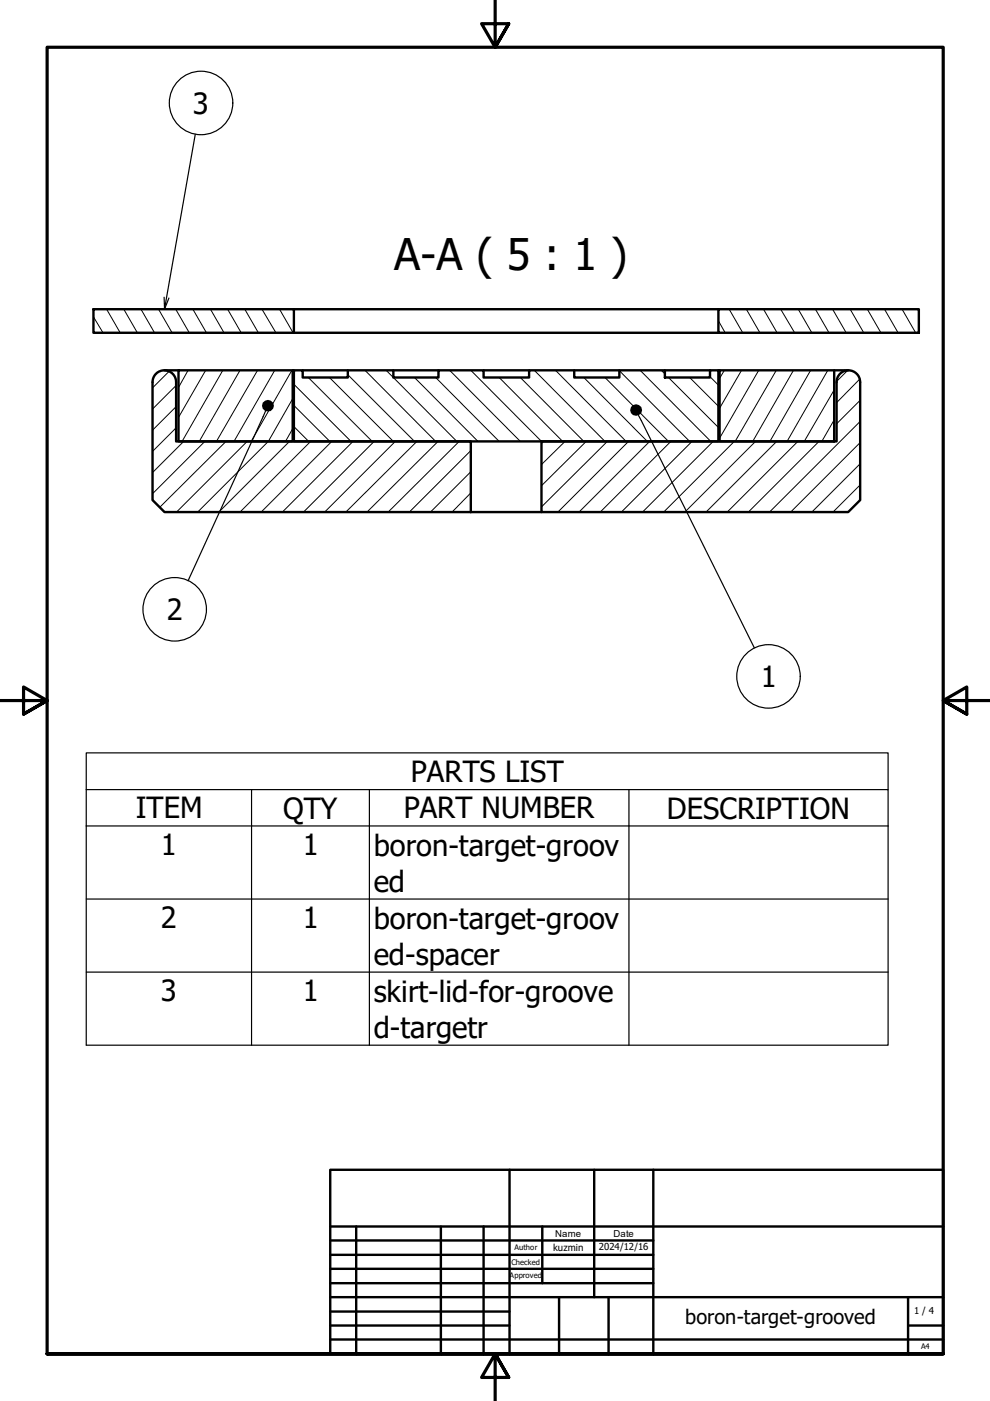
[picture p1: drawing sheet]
<svg xmlns="http://www.w3.org/2000/svg" width="210mm" height="297mm" viewBox="0 0 210 297" stroke-linecap="round" stroke-linejoin="round" font-family="sans-serif">
<!-- layer: Hatch (ISO) -->
<g fill="none" stroke="#000" stroke-width=".21">
<path d="M19.8 67.2l2 3.4M22.6 65.6l2.9 5M26.2 65.6l2.9 5M29.9 65.6l2.9 5M33.6 65.6l2.9 5M35.8 78.8l-3.5 3.4M37.3 65.6l2.8 5M39.9 78.5l-2.1 3.7M40.9 65.6l2.9 5M43.6 78.5l-5.8 10M44.6 65.6l2.9 5M47.2 78.5l-8.6 15.1"/>
<path d="M48.3 65.6l2.8 5M50.9 78.5l-8.7 15.1M51.9 65.6l2.9 5M54.6 78.5l-8.7 15.1M55.5 65.6l3 5M58.3 78.5l-8.7 15.1M59.3 65.6l2.8 5M61.9 78.5l-8.6 15.1M63.9 78.5l.3 .4M73.7 79.4l14.2 14.2M77.4 78.5l15 15.1M81.9 78.5l15 15.1"/>
<path d="M95.3 78.5l15 15.1M99.8 78.5l15 15.1M113.3 78.5l15 15.1M117.8 78.5l15 15.1M131.3 78.6l14.9 15M135.7 78.5l15 15.1M140.2 78.5l.8 .8M150.5 79.9l1.8 1.7M152.3 68l1.5 2.6M153.6 78.5l-1 1.7M154.6 65.6l2.9 5M157.2 78.5l-4.6 8.1"/>
<path d="M158.2 65.6l2.9 5M160.9 78.5l-8.3 14.4M161.9 65.6l2.9 5M164.6 78.5l-8.7 15.1M165.5 65.6l3 5M168.2 78.5l-8.6 15.1M169.2 65.6l2.9 5M171.9 78.5l-8.7 15.1M172.9 65.6l2.9 5M175.5 78.5l-8.6 15.1M176.5 65.6l2.9 5M179.7 78.6l-2.3 2.3"/>
<path d="M180.3 65.6l2.8 5M183.9 65.6l2.9 5M187.5 65.6l2.9 5M191.3 65.6l2.8 5M37.3 90.7l-5 5M37.3 86.2l-5 5M37.3 81.7l-5 5M38.9 93.6l-6.6 6.6M43.4 93.6l-11.1 11.1M47.9 93.6l-14 14M52.4 93.6l-15 15M61.4 93.6l-15 15"/>
<path d="M62.1 84.5l-5.2 9.1-15 15M62.1 90.9l-1.6 2.7M62.3 90.5l3.1 3.1M62.3 86l7.6 7.6M62.3 81.5l12.1 12.1M65.4 80l13.5 13.6M65.9 93.6l-15 15M69.8 80l13.6 13.6M70.4 93.6l-15 15M74.8 93.6l-14.9 15M79.3 93.6l-15 15M83.8 93.6l-15 15"/>
<path d="M87.9 80l13.4 13.6M88.4 93.6l-15.1 15M92.4 80l13.4 13.6M92.9 93.6l-15.1 15M97.4 93.6l-15.1 15M99.8 95.5l-13 13.1M105.8 80l13.5 13.6M110.3 80l13.5 13.6M115.3 93.6l-.5 .4M119.8 93.6l-5 4.9M123.8 80l13.4 13.6M124.3 93.6l-9.5 9.4"/>
<path d="M128.3 80l13.4 13.6M128.8 93.6l-14 13.9M133.3 93.6l-15 15M137.8 93.6l-15 15M141.7 80l10.6 10.6M142.2 93.6l-14.9 15M146.2 80l6.1 6.1M146.7 93.6l-15 15M151.2 93.6l-15 15M155.7 93.6l-15 15M160.2 93.6l-15 15M164.7 93.6l-15 15"/>
<path d="M169.2 93.6l-15 15M173.7 93.6l-15 15M176.9 82.7l-6.4 10.9M176.9 89l-2.7 4.6M182.2 80.5l-4.8 4.9M182.4 98.3l-10.3 10.3M182.4 93.8l-14.8 14.8M182.4 89.4l-19.2 19.2M182.4 84.9l-5 5M99.8 104.5l-4 4.1M99.8 100l-8.5 8.6M182.4 102.8l-5.8 5.8"/>
</g>
<!-- layer: Visible (ISO) -->
<g fill="none" stroke="#000" stroke-width=".51">
<path d="M19.8 65.6h42.5v5h-42.5zM34.9 78.5h2.9M37.8 78.5h24.3v15.1h-24.3zM62.1 78.5h.2M62.3 78.5h1.9v1.5h9.5v-1.5h9.7v1.5h9.6v-1.5h9.5v1.5h9.7v-1.5h9.6v1.5h9.5v-1.5h9.7v1.5h9.5v-1.5h1.8v15.1h-90zM62.3 65.6h90M62.3 70.6h90M64.2 78.5h9.5M83.4 78.5h9.6M102.5 78.5h9.7M121.8 78.5h9.5M141 78.5h9.5"/>
<path d="M152.3 65.6h42.5v5h-42.5zM152.3 78.5h.3M152.6 78.5h24.3v15.1h-24.3zM176.9 78.5h2.9M32.3 81a2.5 2.5 0 0 1 2.5-2.5 2.5 2.5 0 0 1 2.5 2.5M32.3 81.1v24.9l2.6 2.6h64.9M37.3 81.1v12.5h62.5v15M177.4 81.1v12.5h-62.6v15h65l2.6-2.6v-24.9M177.4 81a2.5 2.5 0 0 1 2.5-2.5 2.5 2.5 0 0 1 2.5 2.5M99.8 108.6h15"/>
</g>
<!-- layer: Symbol (ISO) -->
<g fill="none" stroke="#000" stroke-width=".25">
<path d="M41.4 28.5l-6.5 37.1-.1-2.6M35.8 63.2l-.9 2.4M56.3 87.2l-16.4 35.9M135.4 88.1l24.5 49.3M18.3 167.4v-7.8h170v7.8M18.3 167.4h170v7.7M18.3 167.4v54.2h170v-46.5M18.3 175.1h170M53.3 167.4v54.2M78.3 167.4v54.2M133.3 167.4v54.2M18.3 190.6h170"/>
<path d="M18.3 206.1h170"/>
<circle cx="42.6" cy="21.8" r="6.7"/>
<circle cx="37" cy="129.2" r="6.7"/>
<circle cx="162.9" cy="143.4" r="6.7"/>
</g>
<!-- layer: Border (ISO) -->
<path d="M105 0v10l-2.9-5h5.8l-2.9 5 2.9-5M0 148.5h10l-5-2.8v5.7l5-2.9-5 2.9M210 148.5h-10l5-2.8v5.7l-5-2.9 5 2.9M10 287v-277h190v277h-190h190M107.9 292l-2.9-5 2.9 5h-5.8l2.9-5v10" fill="none" stroke="#000" stroke-width=".68"/>
<!-- layer: Title (ISO) -->
<g fill="none" stroke="#000" stroke-width=".51">
<path d="M70 248h130v39h-130zM108 248v39M126 248v27M138.5 248v39M70 275h130M70 263h68.5M70 266.1h68.5M70 269h68.5M70 272.1h68.5M70 278.1h38M70 260h130M75.5 260v27"/>
<path d="M93.5 260v27M102.5 260v27M115 260v12.1M118.5 275v12M129 275v12M192.5 275v12M70 281h38M70 284h130M192.5 281h7.5"/>
</g>
<!-- layer: Symbol (ISO) -->
<g fill="#000">
<circle cx="56.8" cy="86" r="1.26"/>
<circle cx="134.9" cy="86.9" r="1.26"/>
</g>
<text font-size="9.2" x="83.6" y="57.2">A-A ( 5 : 1 )</text>
<g font-size="6.2">
<text x="40.9" y="24.2">3</text>
<text x="35.4" y="131.5">2</text>
<text x="161.3" y="145.7">1</text>
<text x="87.1" y="165.8">PARTS LIST</text>
<text x="28.8" y="173.5">ITEM</text>
<text x="60" y="173.6">QTY</text>
<text x="85.6" y="173.5">PART NUMBER</text>
<text x="141.4" y="173.6">DESCRIPTION</text>
<text x="34.1" y="181.3">1</text>
<text x="64.2" y="181.3">1</text>
<text x="79.2" y="181.4">boron-target-groov</text>
<text x="79.2" y="189.1">ed</text>
<text x="34.1" y="196.8">2</text>
<text x="64.2" y="196.8">1</text>
<text x="79.2" y="196.9">boron-target-groov</text>
<text x="79.2" y="204.6">ed-spacer</text>
<text x="34.1" y="212.3">3</text>
<text x="64.2" y="212.2">1</text>
<text x="79.2" y="212.4">skirt-lid-for-groove</text>
<text x="79.2" y="220.1">d-targetr</text>
</g>
<text font-size="4.2" x="145.3" y="280.7">boron-target-grooved</text>
<g font-size="2">
<text x="117.7" y="262.2">Name</text>
<text x="130" y="262.2">Date</text>
<text x="117.3" y="265.3">kuzmin</text>
<text x="127" y="265.1">2024/12/16</text>
<text x="193.8" y="278.7">1 / 4</text>
</g>
<g font-size="1.6">
<text x="108.5" y="268.2">Checked</text>
<text x="109.1" y="265.1">Author</text>
<text x="108" y="271">Approved</text>
<text x="195.3" y="286.1">A4</text>
</g>
</svg>
